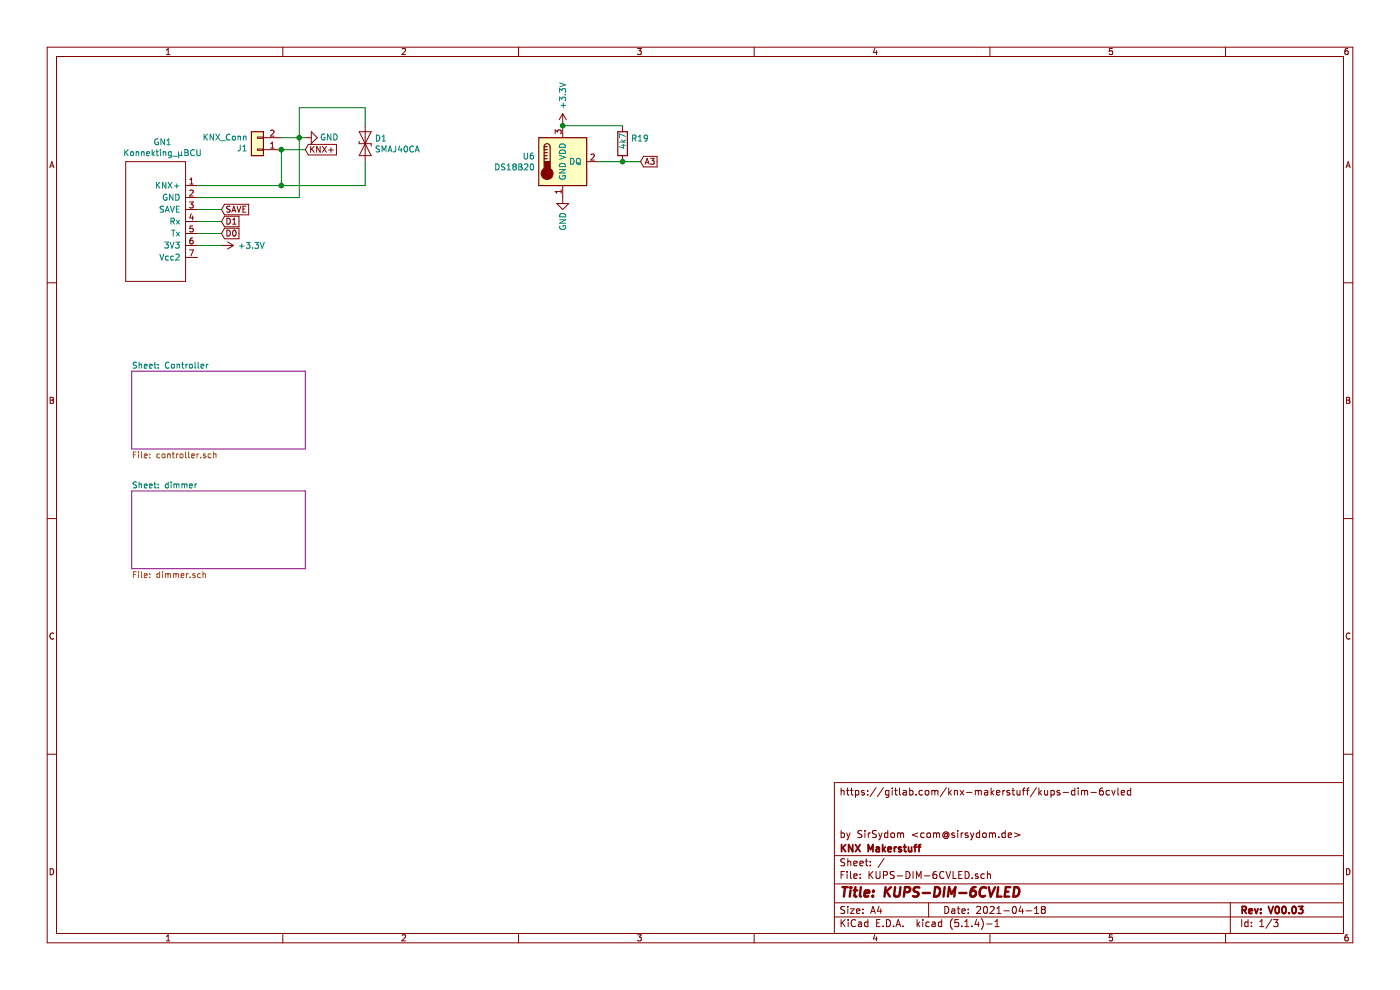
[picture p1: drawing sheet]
EESchema Schematic File Version 4
LIBS:KUPS-DIM-6CVLED-cache
EELAYER 30 0
EELAYER END
$Descr A4 11693 8268
encoding utf-8
Sheet 1 3
Title "KUPS-DIM-6CVLED"
Date "2021-04-18"
Rev "V00.03"
Comp "KNX Makerstuff"
Comment1 "by SirSydom <com@sirsydom.de>"
Comment2 ""
Comment3 ""
Comment4 "https://gitlab.com/knx-makerstuff/kups-dim-6cvled"
$EndDescr
Text GLabel 1850 1750 2    50   Input ~ 0
SAVE
Text GLabel 1850 1950 2    50   Input ~ 0
D0
Text GLabel 1850 1850 2    50   Input ~ 0
D1
$Comp
L power:+3.3V #PWR0118
U 1 1
P 1850 2050
F 0 "#PWR0118" H 1850 1900 50  0001 C CNN
F 1 "+3.3V" V 1850 2300 50  0000 C CNN
F 2 "" H 1850 2050 50  0001 C CNN
F 3 "" H 1850 2050 50  0001 C CNN
	1    1850 2050
	0    1    1    0   
$EndComp
$Sheet
S 1100 3100 1450 650 
U 5FE0DFF8
F0 "Controller" 50
F1 "controller.sch" 50
$EndSheet
$Comp
L sirsydom:Konnekting_µBCU GN1
U 1 1
P 1300 1850
F 0 "GN1" H 1358 2515 50  0000 C CNN
F 1 "Konnekting_µBCU" H 1358 2424 50  0000 C CNN
F 2 "MicroBCU2:NanoBCU_PinHeader_SMD_low_profile" H 1200 1400 50  0001 C CNN
F 3 "" H 1200 1400 50  0001 C CNN
	1    1300 1850
	1    0    0    -1  
$EndComp
$Comp
L Connector_Generic:Conn_01x02 J1
U 1 1
P 2150 1250
F 0 "J1" H 2230 1242 50  0000 L CNN
F 1 "KNX_Conn" H 2230 1151 50  0000 L CNN
F 2 "sirsydom:KNX_Connector" H 2150 1250 50  0001 C CNN
F 3 "~" H 2150 1250 50  0001 C CNN
	1    2150 1250
	-1   0    0    1   
$EndComp
Wire Wire Line
	2350 1150 2500 1150
$Comp
L power:GND #PWR0117
U 1 1
P 2550 1150
F 0 "#PWR0117" H 2550 900 50  0001 C CNN
F 1 "GND" V 2550 950 50  0000 C CNN
F 2 "" H 2550 1150 50  0001 C CNN
F 3 "" H 2550 1150 50  0001 C CNN
	1    2550 1150
	0    -1   -1   0   
$EndComp
Text GLabel 2550 1250 2    50   Input ~ 0
KNX+
Wire Wire Line
	2350 1250 2350 1550
Wire Wire Line
	2350 1550 1650 1550
Connection ~ 2350 1250
Wire Wire Line
	1650 1650 2500 1650
Wire Wire Line
	2500 1650 2500 1150
Connection ~ 2500 1150
Wire Wire Line
	2500 1150 2550 1150
Wire Wire Line
	1650 1750 1850 1750
Wire Wire Line
	1850 1850 1650 1850
Wire Wire Line
	1650 1950 1850 1950
Wire Wire Line
	1850 2050 1650 2050
$Comp
L Device:D_TVS D1
U 1 1
P 3050 1200
F 0 "D1" V 3004 1279 50  0000 L CNN
F 1 "SMAJ40CA" V 3095 1279 50  0000 L CNN
F 2 "Diode_SMD:D_SMA" H 3050 1200 50  0001 C CNN
F 3 "~" H 3050 1200 50  0001 C CNN
	1    3050 1200
	0    1    1    0   
$EndComp
Wire Wire Line
	2500 1150 2500 900 
Wire Wire Line
	2500 900  3050 900 
Wire Wire Line
	3050 900  3050 1050
Wire Wire Line
	3050 1350 3050 1550
Wire Wire Line
	3050 1550 2350 1550
Connection ~ 2350 1550
$Sheet
S 1100 4100 1450 650 
U 602C2F31
F0 "dimmer" 50
F1 "dimmer.sch" 50
$EndSheet
$Comp
L Sensor_Temperature:DS18B20 U6
U 1 1
P 4700 1350
F 0 "U6" H 4470 1396 50  0000 R CNN
F 1 "DS18B20" H 4470 1305 50  0000 R CNN
F 2 "Package_TO_SOT_THT:TO-92_Wide" H 3700 1100 50  0001 C CNN
F 3 "http://datasheets.maximintegrated.com/en/ds/DS18B20.pdf" H 4550 1600 50  0001 C CNN
	1    4700 1350
	1    0    0    -1  
$EndComp
Text GLabel 5350 1350 2    50   Input ~ 0
A3
$Comp
L power:+3.3V #PWR0111
U 1 1
P 4700 1050
F 0 "#PWR0111" H 4700 900 50  0001 C CNN
F 1 "+3.3V" V 4700 1300 50  0000 C CNN
F 2 "" H 4700 1050 50  0001 C CNN
F 3 "" H 4700 1050 50  0001 C CNN
	1    4700 1050
	1    0    0    -1  
$EndComp
$Comp
L Device:R R19
U 1 1
P 5200 1200
F 0 "R19" H 5270 1246 50  0000 L CNN
F 1 "4k7" V 5200 1150 50  0000 L CNN
F 2 "Resistor_SMD:R_0603_1608Metric_Pad1.05x0.95mm_HandSolder" V 5130 1200 50  0001 C CNN
F 3 "~" H 5200 1200 50  0001 C CNN
	1    5200 1200
	1    0    0    -1  
$EndComp
$Comp
L power:GND #PWR0112
U 1 1
P 4700 1650
F 0 "#PWR0112" H 4700 1400 50  0001 C CNN
F 1 "GND" V 4700 1450 50  0000 C CNN
F 2 "" H 4700 1650 50  0001 C CNN
F 3 "" H 4700 1650 50  0001 C CNN
	1    4700 1650
	1    0    0    -1  
$EndComp
Wire Wire Line
	4700 1050 5200 1050
Connection ~ 4700 1050
Wire Wire Line
	5350 1350 5200 1350
Connection ~ 5200 1350
Wire Wire Line
	5200 1350 5000 1350
Wire Wire Line
	2350 1250 2550 1250
$EndSCHEMATC
